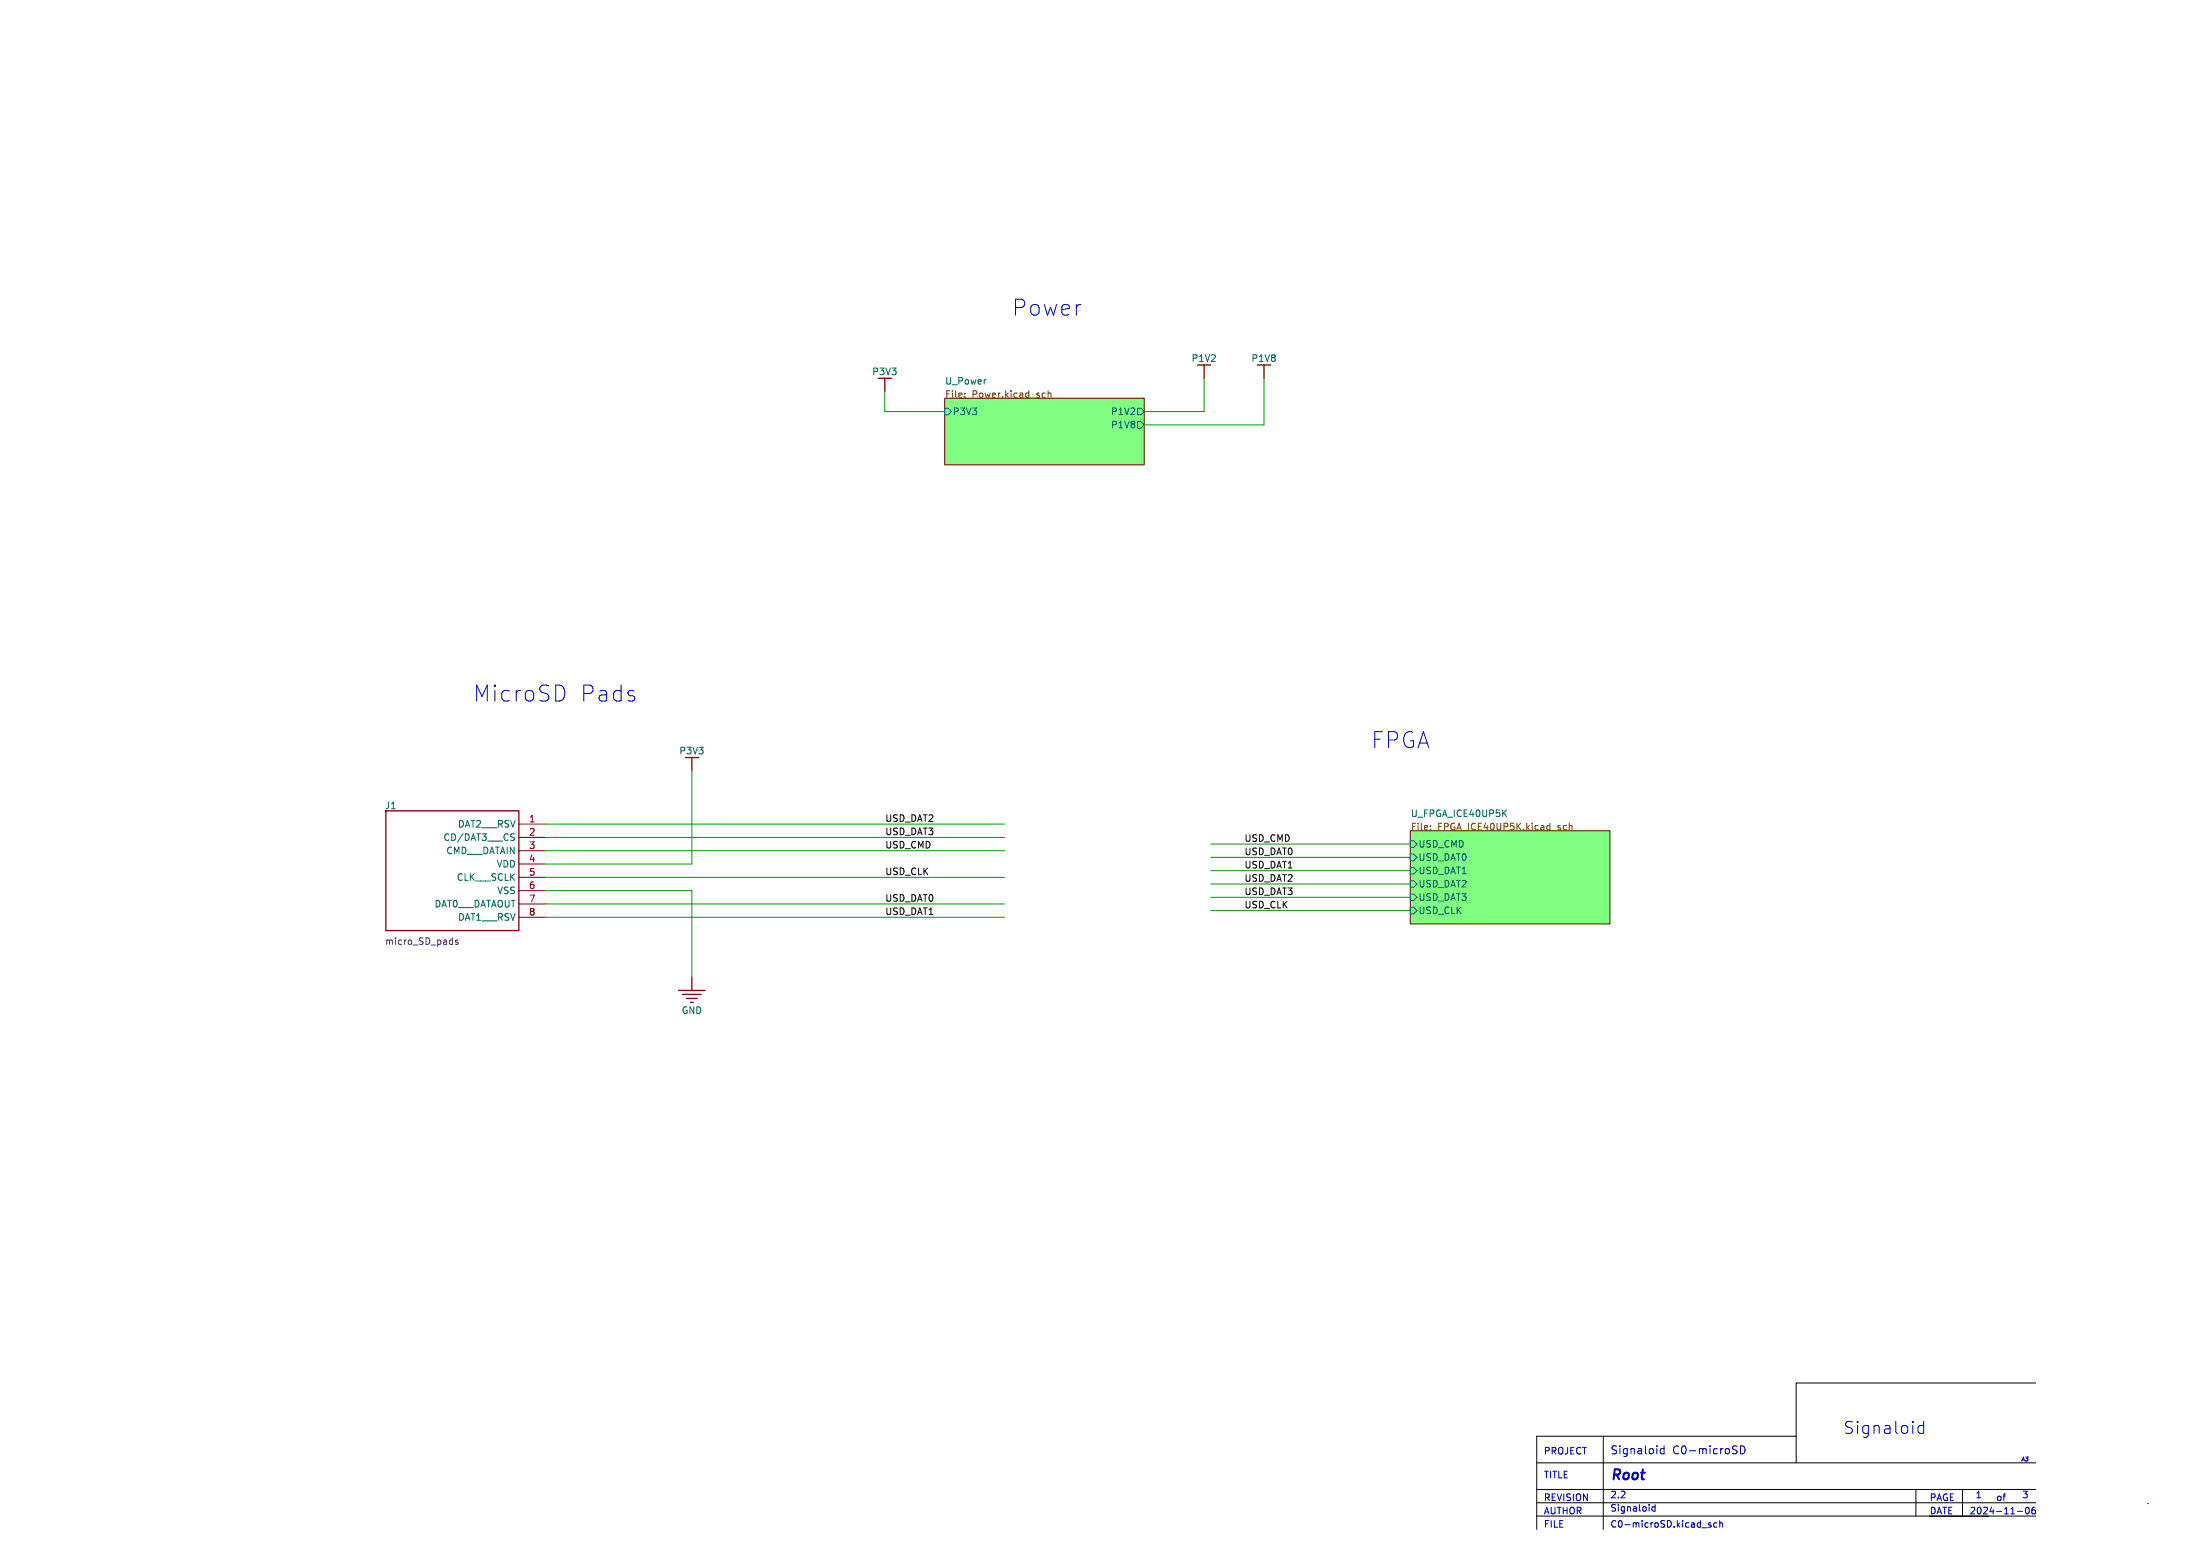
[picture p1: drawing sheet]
<svg xmlns="http://www.w3.org/2000/svg" width="420mm" height="297mm" viewBox="0 0 420 297" stroke-linecap="round" stroke-linejoin="round" font-family="sans-serif">
<path d="M99.1 157.3h5M99.1 159.8h5M99.1 162.4h5M99.1 164.9h5M99.1 167.5h5M99.1 170h5M99.1 172.5h5M99.1 175.1h5M410 287h.1" fill="none" stroke="#840000" stroke-width=".19"/>
<g fill="#80ff80" stroke="#80ff80" stroke-width=".19">
<path d="M180.3 76h38.1v12.7h-38.1z"/>
<path d="M269.2 158.6h38.1v17.8h-38.1z"/>
</g>
<path d="M180.3 76h38.1v12.7h-38.1zM269.2 158.6h38.1v17.8h-38.1z" fill="none" stroke="#800000" stroke-width=".19"/>
<g fill="none" stroke="#006464" stroke-width=".19">
<path d="M180.3 77.9h.7l.6 .7-.6 .6h-.7zM188.1 72.5h.1M217.2 77.9h.6l.6 .7-.6 .6h-.6zM217.2 80.5h.6l.6 .6-.6 .6h-.6zM98 159.8l.2 .3-.2 .3M98 159.2h.2M287.1 155.1l.5 .8M287.6 154.6l-.7 .7M269.2 165.6h.7l.6 .6-.6 .6h-.7zM269.2 163h.7l.6 .7-.6 .6h-.7zM269.2 173.2h.7l.6 .6-.6 .6h-.7zM269.2 160.5h.7l.6 .6-.6 .6h-.7z"/>
<path d="M269.2 170.6h.7l.6 .7-.6 .6h-.7zM269.2 168.1h.7l.6 .6-.6 .7h-.7z"/>
</g>
<path d="M184.2 75.7v.2M184.2 75.1v.1M199.4 75l.2 .1M199.6 75.8l-.2 .1M200.1 74.6v1.3M200.1 75.1l.2-.1 .3 .1v.8M273.1 158.3v.1M273.1 157.6v.1M298.5 158.3h.5M298.5 157.6h.5M299.6 157.7l.2-.1h.3v.8M299.6 157.1v1.3" fill="none" stroke="#725600" stroke-width=".19"/>
<path d="M168.9 72.2v2.6M229.9 69.7v2.5M241.3 69.7v2.5M73.7 154.8h25.4v22.8h-25.4zM132.1 144.6v2.5M129.5 189.1h5.1M130.3 189.8h3.6M131.1 190.6h2M131.8 191.3h.5M132.1 186.5v2.6" fill="none" stroke="#840000" stroke-width=".25"/>
<path d="M87.4 179.5l-.3-.1-.2 .2 .1 .2 .4 .1v.3h-.5" fill="none" stroke="#840084" stroke-width=".19"/>
<g fill="none" stroke="#0000c2" stroke-width=".19">
<path d="M107.7 131.5l.1 .6-.1 1M317.7 276v1.5M317.7 276.6l-.5-.1-.3 .3 .2 .6h.6M331.3 276.8l.3 .3-.1 .3-.2 .1M331.4 276l.2 .1M332.3 276a.77 .77 0 0 1 .8 .7 .77 .77 0 0 1-.8 .8zM367.2 271.3v2.3M367.2 272.2l-.6-.1-.4 .4v.7l.2 .3 .2 .1 .6-.1M316 287.2v1.2M316 287.7l-.4-.1-.2 .2 .1 .6h.5M324.9 291.6h1M326.6 290.7h-.3l-.2 .1 .1 .2 .4 .1v.3h-.5"/>
<path d="M327.8 290.7h-.4l-.2 .2 .1 .5h.5M328.3 290.8l.2-.1h.3v.8M328.3 290.2v1.3M385.2 288.5h.9M386.8 287.8l.2-.1a.68 .68 0 0 1 .4 .6 .68 .68 0 0 1-.4 .7l-.3-.5zM388.5 287.7l-.4 .1-.2 .2v.7l.2 .3 .4-.2 .1-.4-.1-.2h-.4l-.2 .2"/>
</g>
<path d="M293.4 279.2h95.2M306.1 274.1v17.8M342.9 274.1h-49.5v17.8M388.6 264h-45.7v15.2M293.4 289.4h95.2M293.4 286.8h95.2M293.4 284.3h95.2M365.8 284.3v5.1M374.6 284.3v5.1" fill="none" stroke="#000" stroke-width=".19"/>
<g fill="none" stroke="#009600" stroke-width=".19">
<path d="M168.9 74.8v3.8h11.4M229.9 72.2v6.4h-11.5M241.3 72.2v8.9h-22.9M104.1 157.3h87.7M104.1 159.8h87.7M132.1 147.1v17.8h-28M104.1 170h28v16.5M104.1 162.4h87.7M104.1 175.1h87.7M104.1 172.5h87.7M104.1 167.5h87.7M231.1 173.8h38.1"/>
<path d="M231.1 166.2h38.1M231.1 171.3h38.1M231.1 168.7h38.1M231.1 163.7h38.1M231.1 161.1h38.1"/>
</g>
<g font-size="4.2" fill="#0000c2">
<text x="193" y="60.5">Power</text>
<text x="90.2" y="134.2">MicroSD</text>
<text x="110.5" y="134.2">Pads</text>
<text x="261.6" y="143.1">FPGA</text>
</g>
<text font-size="3.2" fill="#0000c2" x="351.8" y="273.9">Signaloid</text>
<text font-size="2.7" fill="#0000c2" x="307.3" y="283">Root</text>
<g font-size="2.1" fill="#0000c2">
<text x="307.3" y="277.7">Signaloid</text>
<text x="319.3" y="277.7">C0-microSD</text>
</g>
<g font-size="1.8" fill="#006464">
<text x="166.4" y="71.8">P3V3</text>
<text x="227.4" y="69.3">P1V2</text>
<text x="238.8" y="69.3">P1V8</text>
<text x="180.3" y="73.5">U_Power</text>
<text x="181.8" y="79.4">P3V3</text>
<text x="212" y="79.4">P1V2</text>
<text x="212" y="82">P1V8</text>
<text x="129.6" y="144.2">P3V3</text>
<text x="73.4" y="154.6">J1</text>
<text x="84.6" y="160.7">CD/DAT3___CS</text>
<text x="87.3" y="158.2">DAT2___RSV</text>
<text x="269.2" y="156">U_FPGA_ICE40UP5K</text>
<text x="270.7" y="162">USD_CMD</text>
<text x="85.1" y="163.2">CMD___DATAIN</text>
<text x="94.7" y="165.8">VDD</text>
<text x="270.7" y="167.1">USD_DAT1</text>
<text x="270.7" y="164.5">USD_DAT0</text>
<text x="82.9" y="173.4">DAT0___DATAOUT</text>
<text x="87.1" y="168.3">CLK___SCLK</text>
<text x="94.8" y="170.9">VSS</text>
<text x="270.7" y="172.1">USD_DAT3</text>
<text x="270.7" y="169.6">USD_DAT2</text>
<text x="87.3" y="175.9">DAT1___RSV</text>
<text x="270.7" y="174.7">USD_CLK</text>
<text x="130" y="193.7">GND</text>
</g>
<g font-size="1.8" fill="#725600">
<text x="180.3" y="76">File:</text>
<text x="185.6" y="76">Power.kicad_sch</text>
<text x="269.2" y="158.6">File:</text>
<text x="274.5" y="158.6">FPGA_ICE40UP5K.kicad_sch</text>
</g>
<g font-size="1.8" fill="#a90000">
<text x="100.9" y="157">1</text>
<text x="100.9" y="159.6">2</text>
<text x="100.9" y="162.1">3</text>
<text x="100.9" y="164.7">4</text>
<text x="100.9" y="167.2">5</text>
<text x="100.9" y="169.7">6</text>
<text x="100.9" y="172.3">7</text>
<text x="100.9" y="174.8">8</text>
</g>
<g font-size="1.8" fill="#0f0f0f">
<text x="168.9" y="157">USD_DAT2</text>
<text x="168.9" y="159.5">USD_DAT3</text>
<text x="237.5" y="160.8">USD_CMD</text>
<text x="168.9" y="167.1">USD_CLK</text>
<text x="168.9" y="162">USD_CMD</text>
<text x="237.5" y="163.3">USD_DAT0</text>
<text x="237.5" y="165.8">USD_DAT1</text>
<text x="168.9" y="172.2">USD_DAT0</text>
<text x="237.5" y="168.4">USD_DAT2</text>
<text x="237.5" y="170.9">USD_DAT3</text>
<text x="237.5" y="173.5">USD_CLK</text>
<text x="168.9" y="174.7">USD_DAT1</text>
</g>
<text font-size="1.8" fill="#840084" x="73.4" y="180.6">micro_SD_pads</text>
<g font-size="1.8" fill="#0000c2">
<text x="294.6" y="277.7">PROJECT</text>
<text x="294.6" y="282.4">TITLE</text>
<text x="294.6" y="286.6">REVISION</text>
<text x="307.3" y="286.2">2.2</text>
<text x="368.3" y="286.6">PAGE</text>
<text x="377" y="286.2">1</text>
<text x="381" y="286.6">of</text>
<text x="385.9" y="286.2">3</text>
<text x="294.6" y="289.1">AUTHOR</text>
<text x="294.6" y="291.7">FILE</text>
<text x="307.3" y="291.7">C0-microSD.kicad_sch</text>
<text x="307.3" y="288.7">Signaloid</text>
<text x="368.3" y="289.1">DATE</text>
<text x="375.9" y="289.1">2024-11-06</text>
</g>
<text font-size="1.1" fill="#0000c2" x="385.7" y="279">A3</text>
</svg>
